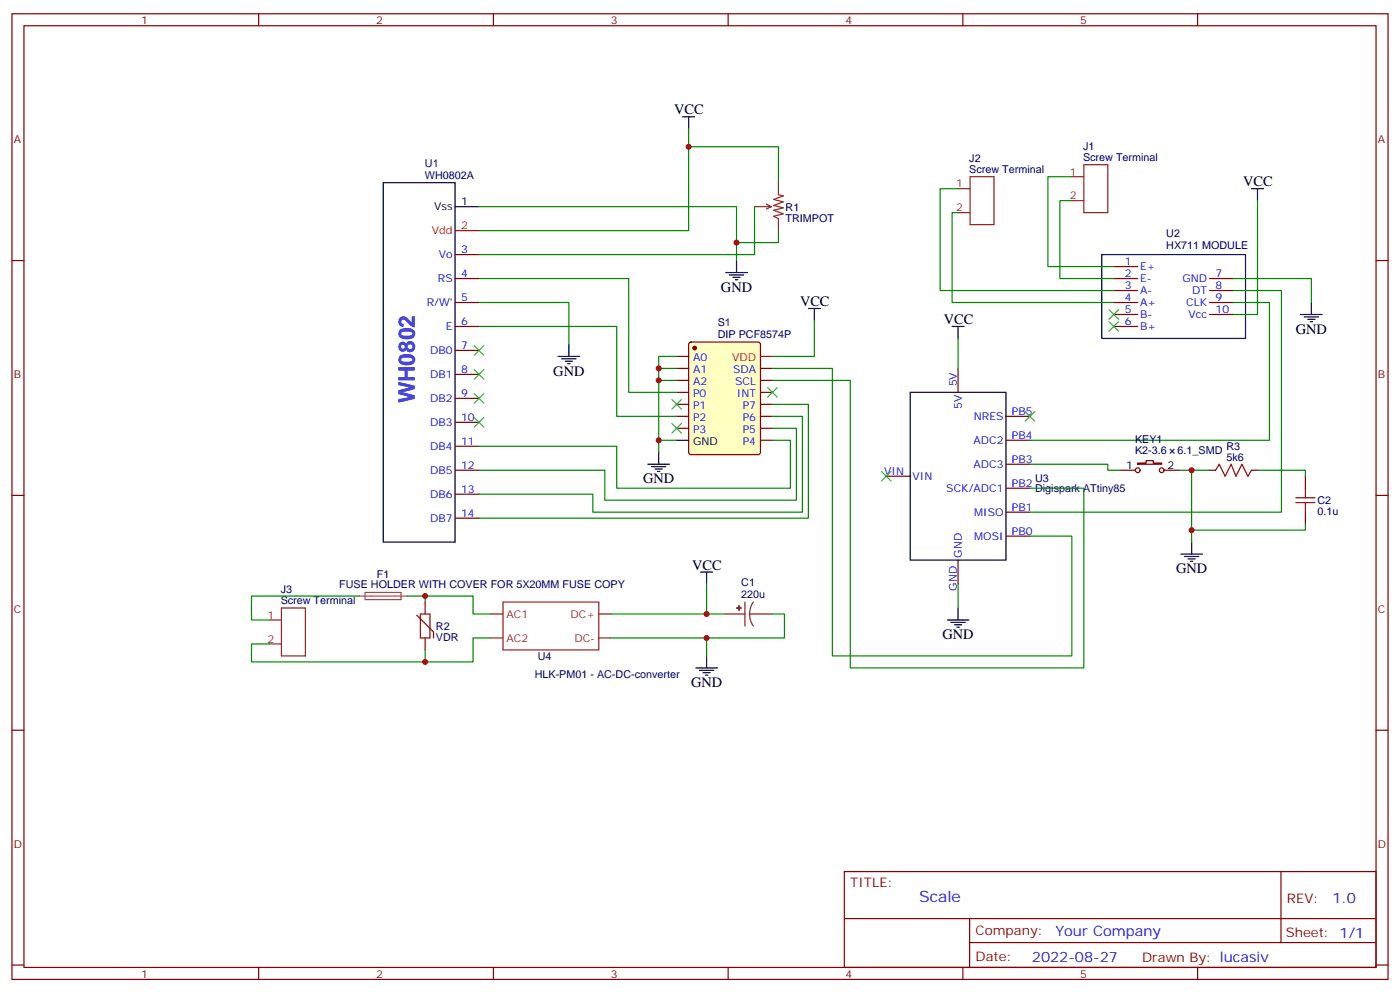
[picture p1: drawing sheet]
<svg xmlns="http://www.w3.org/2000/svg" width="412mm" height="292mm" viewBox="0 0 412 292" stroke-linecap="round" stroke-linejoin="round" font-family="sans-serif">
<g fill="none" stroke="#870000" stroke-width=".35">
<path d="M3.5 4.1h405.4v284.3h-405.4zM7.1 7.6h398.2v277.3h-398.2zM76.2 4.1v3.5M145.3 4.1v3.5M214.5 4.1v3.5M283.6 4.1v3.5M352.8 4.1v3.5M3.5 76.7h3.6M134.1 75h7M405.3 76.7h3.6M134.1 82h7M134.1 89.1h7"/>
<path d="M134.1 96.1h7M134.1 103.2h7M134.1 110.2h7M134.1 117.3h7M134.1 124.4h7M134.1 131.4h7M134.1 138.5h7M3.5 145.9h3.6M134.1 145.5h7M134.1 152.6h7M405.3 145.9h3.6M3.5 215h3.6"/>
<path d="M405.3 215h3.6M248.7 256.6h156.6v28.3h-156.6zM377.3 256.7v20.8M248.7 270.5h156.5M285.6 277.5h119.6M285.6 270.5v14.1M3.5 284.2h3.6M76.2 284.9v3.5M145.3 284.9v3.5M214.5 284.9v3.5M283.6 284.9v3.5M352.8 284.9v3.5"/>
<path d="M405.3 284.2h3.6"/>
</g>
<path d="M112.9 53.8h21.2v105.8h-21.2zM134.1 60.9h7" fill="none" stroke="#000" stroke-width=".35"/>
<path d="M134.1 67.9h7" fill="none" stroke="#f00" stroke-width=".35"/>
<circle cx="204.6" cy="102.5" r=".53" fill="#870000" stroke="#870000" stroke-width=".35"/>
<path d="M203.1 100.9l.5-.2h19.7l.7 .4v32.1l-.4 .6-20 .1-.7-.5-.1-32z" fill="#ffffc2" stroke="#870000" stroke-width=".35"/>
<circle cx="204.6" cy="102.5" r=".53" fill="#870000" stroke="#870000" stroke-width=".35"/>
<g fill="none" stroke="#870000" stroke-width=".35">
<path d="M328.1 78.5h7M328.1 92.6h7M328.1 89.1h7M328.1 85.5h7M328.1 82h7M328.1 96.1h7M356.3 92.6h7.1M356.3 89.1h7.1M356.3 85.5h7.1M356.3 82h7.1M199.3 105h3.5M199.3 108.5h3.5"/>
<path d="M199.3 112h3.5M199.3 115.5h3.5M199.3 119.1h3.5M224 108.5h3.5M224 112h3.5M224 115.5h3.5M224 119.1h3.5M282.2 108.5v7M199.3 122.6h3.5M199.3 126.1h3.5M224 122.6h3.5M224 126.1h3.5"/>
<path d="M224 129.6h3.5M296.3 122.6h7.1M296.3 129.6h7.1M296.3 136.7h7.1M329.8 138.5h4.6M335.1 136.3h2.5v-.7h2.1v.7h2.5v.4h-7.1zM342.9 138.5h4.6M356.3 138.5h1.8M368.7 138.5h1.7M261.1 140.2h7M296.3 143.8h7.1M296.3 150.8h7.1"/>
<path d="M296.3 157.9h7.1M384.5 140.2v3.6M384.5 150.8v3.5M125.2 177.3v3.5M282.2 164.9v7.1M122.8 181.2l4.9 4.9v1.8M125.2 187.9v3.5"/>
<circle cx="335.1" cy="138.5" r=".71"/>
<circle cx="342.2" cy="138.5" r=".71"/>
</g>
<g fill="none" stroke="#000" stroke-width=".35">
<path d="M201.1 34.4h3.5M202.8 34.4v3.5M368.7 55.6h3.5M370.4 55.6v3.5M217 76.7v3.6M324.6 75h42.3v24.7h-42.3zM213.8 80.3h6.3M214.8 81h4.3M215.9 81.7h2.1M216.6 82.4h.7M238.1 90.8h3.6M239.9 90.8v3.6"/>
<path d="M280.5 96.1h3.5M282.2 96.1v3.6M383.1 92.6h6.4M384.2 93.3h4.2M385.2 94h2.1M385.9 94.7h.7M386.3 89.1v3.5M164.4 105h6.3M165.5 105.7h4.2M166.5 106.4h2.1M167.2 107.1h.7M167.6 101.4v3.6"/>
<path d="M268.1 115.5h28.2v49.4h-28.2zM190.9 136.7h6.3M191.9 137.4h4.2M193 138.1h2.1M193.7 138.8h.7M194 133.2v3.5M199.3 129.6h3.5M351 159.6v3.6M206.4 168.5h3.5M208.1 168.5v3.5M282.2 179v3.6M347.8 163.2h6.4"/>
<path d="M348.9 163.9h4.2M350 164.6h2.1M350.7 165.3h.7M205 196.7h6.3M206 197.4h4.3M207.1 198.1h2.1M207.8 198.8h.7M208.1 193.1v3.6M279 182.6h6.4M280.1 183.3h4.2M281.2 184h2.1M281.9 184.7h.7"/>
</g>
<path d="M224 105h3.5" fill="none" stroke="#f00" stroke-width=".35"/>
<g fill="none" stroke="#8c2424" stroke-width=".35">
<path d="M229.3 53.8v3.5l1.4 .4-2.8 1 2.8 .7-2.8 1.1 2.8 .7-2.8 .7 2.8 1.1-2.8 .7 1.4 .7v3.5M282.2 55.6h3.6M285.8 52h7v14.1h-7zM315.7 52h3.6M315.7 59.1h3.6M319.3 48.5h7v14.1h-7zM222.2 60.9h5M225.8 60.1l1.4 .8M227.2 60.9l-1.4 .7M282.2 62.6h3.6M82.9 179h7.1v14.1h-7.1zM148.2 177.3h28.2v14.1h-28.2z"/>
<path d="M219.4 177.3v7M221.9 177.3l-.8 1.6-.3 1.9M79.4 182.6h3.5M79.4 189.6h3.5M144.6 187.9h3.6M144.6 180.8h3.6M176.4 187.9h3.5M176.4 180.8h3.5M213.4 180.8h6M220.8 180.8l.3 1.8 .8 1.7M220.8 180.8h6.7"/>
</g>
<g fill="none" stroke="#008700" stroke-width=".35">
<path d="M202.8 37.9v30h-61.7M202.8 43.2h26.5v10.6M282.2 55.6h-5.3v29.9h51.2M315.7 52h-7v26.5h19.4M315.7 59.1h-3.5v22.9h15.9M370.4 59.1v33.5h-7M141.1 60.9h75.9v15.8M222.2 60.9v14.1h-81.1M229.3 67.9v3.5h-12.3M282.2 62.6h-1.7v26.5h47.6M141.1 82h44.1v33.5h14.1M141.1 96.1h40.6v26.5h17.6"/>
<path d="M141.1 89.1h26.5v12.3M239.9 94.4v10.6h-12.4M282.2 99.7v8.8M363.4 85.5h14.1v65.3h-74.1M363.4 89.1h10.5v40.5h-70.5M363.4 82h22.9v7.1M194 112v17.6M199.3 108.5h-5.3v3.5h5.3M199.3 105h-5.3v3.5M227.5 119.1h10.6v33.5h-97M227.5 108.5h17.7v84.6h70.5v-35.2h-12.3M227.5 112h23v84.7h68.8v-52.9h-15.9"/>
<path d="M199.3 129.6h-5.3v3.6M227.5 129.6h5.3v14.2h-51.1v-12.4h-40.6M227.5 126.1h7.1v21.2h-56.4v-8.8h-37.1M227.5 122.6h8.9v28.2h-61.8v-5.3h-33.5M303.4 136.7h22.9v1.8h3.5M347.5 138.5h3.5v21.1M351 138.5h5.3M370.4 138.5h14.1v1.7M384.5 154.3v1.8h-33.5M105.8 175.5h-31.7v7.1h5.3M119.9 175.5h5.3M125.2 177.3v-1.8h14.1v5.3h5.3"/>
<path d="M208.1 172v8.8h-28.2M282.2 172v7M79.4 189.6h-5.3v5.3h51.1M144.6 187.9h-5.3v7h-14.1v-3.5M179.9 187.9h28.2v5.2M208.1 180.8h5.3M227.5 180.8h3.6v7.1h-23"/>
</g>
<g fill="none" stroke="#3c3" stroke-width=".35">
<path d="M326.7 91.2l2.8 2.8M326.7 94.7l2.8 2.8M329.5 91.2l-2.8 2.8M329.5 94.7l-2.8 2.8M139.7 101.8l2.8 2.8M139.7 108.8l2.8 2.9M139.7 115.9l2.8 2.8M142.5 101.8l-2.8 2.8M142.5 108.8l-2.8 2.9M142.5 115.9l-2.8 2.8M197.9 117.7l2.8 2.8M200.7 117.7l-2.8 2.8"/>
<path d="M226.1 114.1l2.9 2.8M229 114.1l-2.9 2.8M139.7 122.9l2.8 2.9M142.5 122.9l-2.8 2.9M197.9 124.7l2.8 2.8M200.7 124.7l-2.8 2.8M259.6 138.8l2.9 2.8M262.5 138.8l-2.9 2.8M302 121.2l2.8 2.8M304.8 121.2l-2.8 2.8"/>
</g>
<g fill="#8c2424" stroke="#8c2424" stroke-width=".35">
<path d="M217.7 178.3v1.4z"/>
<path d="M217 179l1.4 .1z"/>
</g>
<path d="M358.1 138.5l1-1.8 1.8 3.5 1.8-3.5 1.4 3.5 1.7-3.5 1.8 3.5 1.1-1.7M381.7 148h5.6M381.7 146.6h5.6M384.5 143.8v2.8M384.5 148v2.8M123.8 180.8h2.8v7.1h-2.8z" fill="none" stroke="#a10000" stroke-width=".35"/>
<path d="M105.8 175.5h10.6M107.5 174.4h10.6v2.2h-10.6zM116.5 175.5h3.4" fill="none" stroke="#a64a4a" stroke-width=".35"/>
<g fill="#c00">
<circle cx="217" cy="71.4" r=".88"/>
<circle cx="202.8" cy="43.2" r=".88"/>
<circle cx="194" cy="108.5" r=".88"/>
<circle cx="194" cy="129.6" r=".88"/>
<circle cx="194" cy="112" r=".88"/>
<circle cx="208.1" cy="180.8" r=".88"/>
<circle cx="208.1" cy="187.9" r=".88"/>
<circle cx="125.2" cy="175.5" r=".88"/>
<circle cx="125.2" cy="194.9" r=".88"/>
<circle cx="351" cy="138.5" r=".88"/>
<circle cx="351" cy="156.1" r=".88"/>
</g>
<text font-size="6.7" fill="#00f" x="122.1" y="118.8" transform="rotate(-90 122.1 118.8)">WH0802</text>
<text font-size="4.6" fill="#00f" x="270.8" y="265.7">Scale</text>
<g font-size="4.2">
<text x="198.6" y="33.7">VCC</text>
<text x="366.2" y="54.9">VCC</text>
<text x="212.4" y="85.9">GND</text>
<text x="235.7" y="90.1">VCC</text>
<text x="278" y="95.4">VCC</text>
<text x="381.7" y="98.2">GND</text>
<text x="163" y="110.6">GND</text>
<text x="189.4" y="142.3">GND</text>
<text x="203.9" y="167.7">VCC</text>
<text x="346.4" y="168.8">GND</text>
<text x="277.6" y="188.2">GND</text>
<text x="203.6" y="202.3">GND</text>
</g>
<g font-size="4.2" fill="#00f">
<text x="392.5" y="265.9">1.0</text>
<text x="310.9" y="275.5">Your Company</text>
<text x="304" y="283.3">2022-08-27</text>
</g>
<g font-size="3.9" fill="#800">
<text x="250.5" y="261.2">TITLE:</text>
<text x="379.1" y="265.9">REV:</text>
<text x="287.4" y="275.4">Company:</text>
<text x="378.7" y="276">Sheet: 1/1</text>
<text x="287.4" y="283.1">Date:</text>
<text x="336.4" y="283.2">Drawn By: lucasiv</text>
</g>
<g font-size="3.2" fill="#800">
<text x="41.6" y="7.1">1</text>
<text x="110.8" y="7.1">2</text>
<text x="179.9" y="7.1">3</text>
<text x="249.1" y="7.1">4</text>
<text x="318.2" y="7.1">5</text>
<text x="4.1" y="42.2">A</text>
<text x="405.9" y="42.2">A</text>
<text x="4.1" y="111.3">B</text>
<text x="405.9" y="111.3">B</text>
<text x="4.1" y="180.4">C</text>
<text x="405.9" y="180.4">C</text>
<text x="4.1" y="249.6">D</text>
<text x="405.9" y="249.6">D</text>
<text x="41.6" y="287.9">1</text>
<text x="110.8" y="287.9">2</text>
<text x="179.9" y="287.9">3</text>
<text x="249.1" y="287.9">4</text>
<text x="318.2" y="287.9">5</text>
</g>
<g font-size="3.2" fill="#000080">
<text x="285.5" y="47.6">J2</text>
<text x="319" y="47.3">Screw Terminal</text>
<text x="319" y="44.1">J1</text>
<text x="125.2" y="52.7">WH0802A</text>
<text x="125.2" y="49.2">U1</text>
<text x="285.5" y="50.9">Screw Terminal</text>
<text x="231.4" y="65.3">TRIMPOT</text>
<text x="231.4" y="62.1">R1</text>
<text x="343.5" y="69.9">U2</text>
<text x="343.5" y="73.4">HX711 MODULE</text>
<text x="211.4" y="99.7">DIP PCF8574P</text>
<text x="211.4" y="96.1">S1</text>
<text x="334.3" y="130.5">KEY1</text>
<text x="334.3" y="133.7">K2-3.6</text>
<text x="346.9" y="133.7">6.1_SMD</text>
<text x="361.3" y="135.6">5k6</text>
<text x="361.3" y="132.5">R3</text>
<text x="304.9" y="141.9">U3</text>
<text x="304.9" y="144.9">Digispark ATtiny85</text>
<text x="388.1" y="148.5">C2</text>
<text x="388.1" y="151.6">0.1u</text>
<text x="99.9" y="173.2">FUSE HOLDER WITH COVER FOR 5X20MM FUSE COPY</text>
<text x="111" y="170.3">F1</text>
<text x="218.4" y="172.7">C1</text>
<text x="82.7" y="177.9">Screw Terminal</text>
<text x="82.7" y="174.6">J3</text>
<text x="218.4" y="176.2">220u</text>
<text x="128.4" y="185.5">R2</text>
<text x="128.4" y="188.6">VDR</text>
<text x="158.4" y="194.4">U4</text>
<text x="157.5" y="199.7">HLK-PM01 - AC-DC-converter</text>
</g>
<g font-size="3.2" fill="#8d2323">
<text x="315.1" y="51.7">1</text>
<text x="281.6" y="55.2">1</text>
<text x="315.1" y="58.7">2</text>
<text x="281.6" y="62.3">2</text>
<text x="78.8" y="182.2">1</text>
<text x="149.2" y="181.9">AC1</text>
<text x="168.1" y="181.9">DC+</text>
<text x="78.8" y="189.3">2</text>
<text x="149.2" y="188.9">AC2</text>
<text x="169.2" y="188.9">DC-</text>
</g>
<g font-size="3.2">
<text x="127.9" y="61.9">Vss</text>
<text x="135.8" y="60.5">1</text>
<text x="204.2" y="131.1">GND</text>
<text x="331.7" y="138.1">1</text>
<text x="344" y="138.1">2</text>
</g>
<g font-size="3.2" fill="#f00">
<text x="127.2" y="69">Vdd</text>
<text x="135.8" y="67.6">2</text>
<text x="215.6" y="106.4">VDD</text>
</g>
<g font-size="3.2" fill="#00f">
<text x="129.3" y="76">Vo</text>
<text x="135.8" y="74.6">3</text>
<text x="129" y="83.1">RS</text>
<text x="135.8" y="81.7">4</text>
<text x="331.4" y="78.1">1</text>
<text x="331.4" y="81.7">2</text>
<text x="335.8" y="79.6">E+</text>
<text x="335.8" y="83.1">E-</text>
<text x="348.3" y="83.1">GND</text>
<text x="358.1" y="81.7">7</text>
<text x="135.8" y="88.7">5</text>
<text x="331.4" y="85.2">3</text>
<text x="331.4" y="88.7">4</text>
<text x="335.8" y="86.6">A-</text>
<text x="351.2" y="86.6">DT</text>
<text x="358.1" y="88.7">9</text>
<text x="358.1" y="85.2">8</text>
<text x="125.7" y="90.1">R/W'</text>
<text x="135.8" y="95.8">6</text>
<text x="331.4" y="92.3">5</text>
<text x="331.4" y="95.8">6</text>
<text x="335.8" y="90.1">A+</text>
<text x="335.8" y="93.7">B-</text>
<text x="349.4" y="90.1">CLK</text>
<text x="350.1" y="93.7">Vcc</text>
<text x="358.1" y="92.3">10</text>
<text x="131.3" y="97.2">E</text>
<text x="335.8" y="97.2">B+</text>
<text x="126.7" y="104.2">DB0</text>
<text x="135.8" y="102.8">7</text>
<text x="204.2" y="106.4">A0</text>
<text x="126.7" y="111.3">DB1</text>
<text x="135.8" y="109.9">8</text>
<text x="204.2" y="109.9">A1</text>
<text x="204.2" y="113.4">A2</text>
<text x="215.9" y="109.9">SDA</text>
<text x="216.6" y="113.4">SCL</text>
<text x="281.9" y="113.8" transform="rotate(-90 281.9 113.8)">5V</text>
<text x="126.7" y="118.4">DB2</text>
<text x="135.8" y="116.9">9</text>
<text x="204.2" y="116.9">P0</text>
<text x="217" y="116.9">INT</text>
<text x="126.7" y="125.4">DB3</text>
<text x="135.8" y="124">10</text>
<text x="204.2" y="120.5">P1</text>
<text x="204.2" y="124">P2</text>
<text x="218.8" y="124">P6</text>
<text x="218.8" y="120.5">P7</text>
<text x="283.3" y="120.4" transform="rotate(-90 283.3 120.4)">5V</text>
<text x="286.9" y="123.6">NRES</text>
<text x="298.1" y="122.2">PB5</text>
<text x="135.8" y="131.1">11</text>
<text x="204.2" y="127.5">P3</text>
<text x="218.8" y="131.1">P4</text>
<text x="218.8" y="127.5">P5</text>
<text x="286.8" y="130.7">ADC2</text>
<text x="298.1" y="129.3">PB4</text>
<text x="126.7" y="132.5">DB4</text>
<text x="286.8" y="137.8">ADC3</text>
<text x="298.1" y="136.3">PB3</text>
<text x="126.7" y="139.5">DB5</text>
<text x="135.8" y="138.1">12</text>
<text x="260.5" y="139.9">VIN</text>
<text x="268.8" y="141.3">VIN</text>
<text x="298.1" y="143.4">PB2</text>
<text x="126.7" y="146.6">DB6</text>
<text x="135.8" y="145.2">13</text>
<text x="278.8" y="144.8">SCK/ADC1</text>
<text x="126.7" y="153.6">DB7</text>
<text x="135.8" y="152.2">14</text>
<text x="287" y="151.9">MISO</text>
<text x="298.1" y="150.5">PB1</text>
<text x="287" y="158.9">MOSI</text>
<text x="298.1" y="157.5">PB0</text>
<text x="283.3" y="164.2" transform="rotate(-90 283.3 164.2)">GND</text>
<text x="281.9" y="174" transform="rotate(-90 281.9 174)">GND</text>
</g>
</svg>
